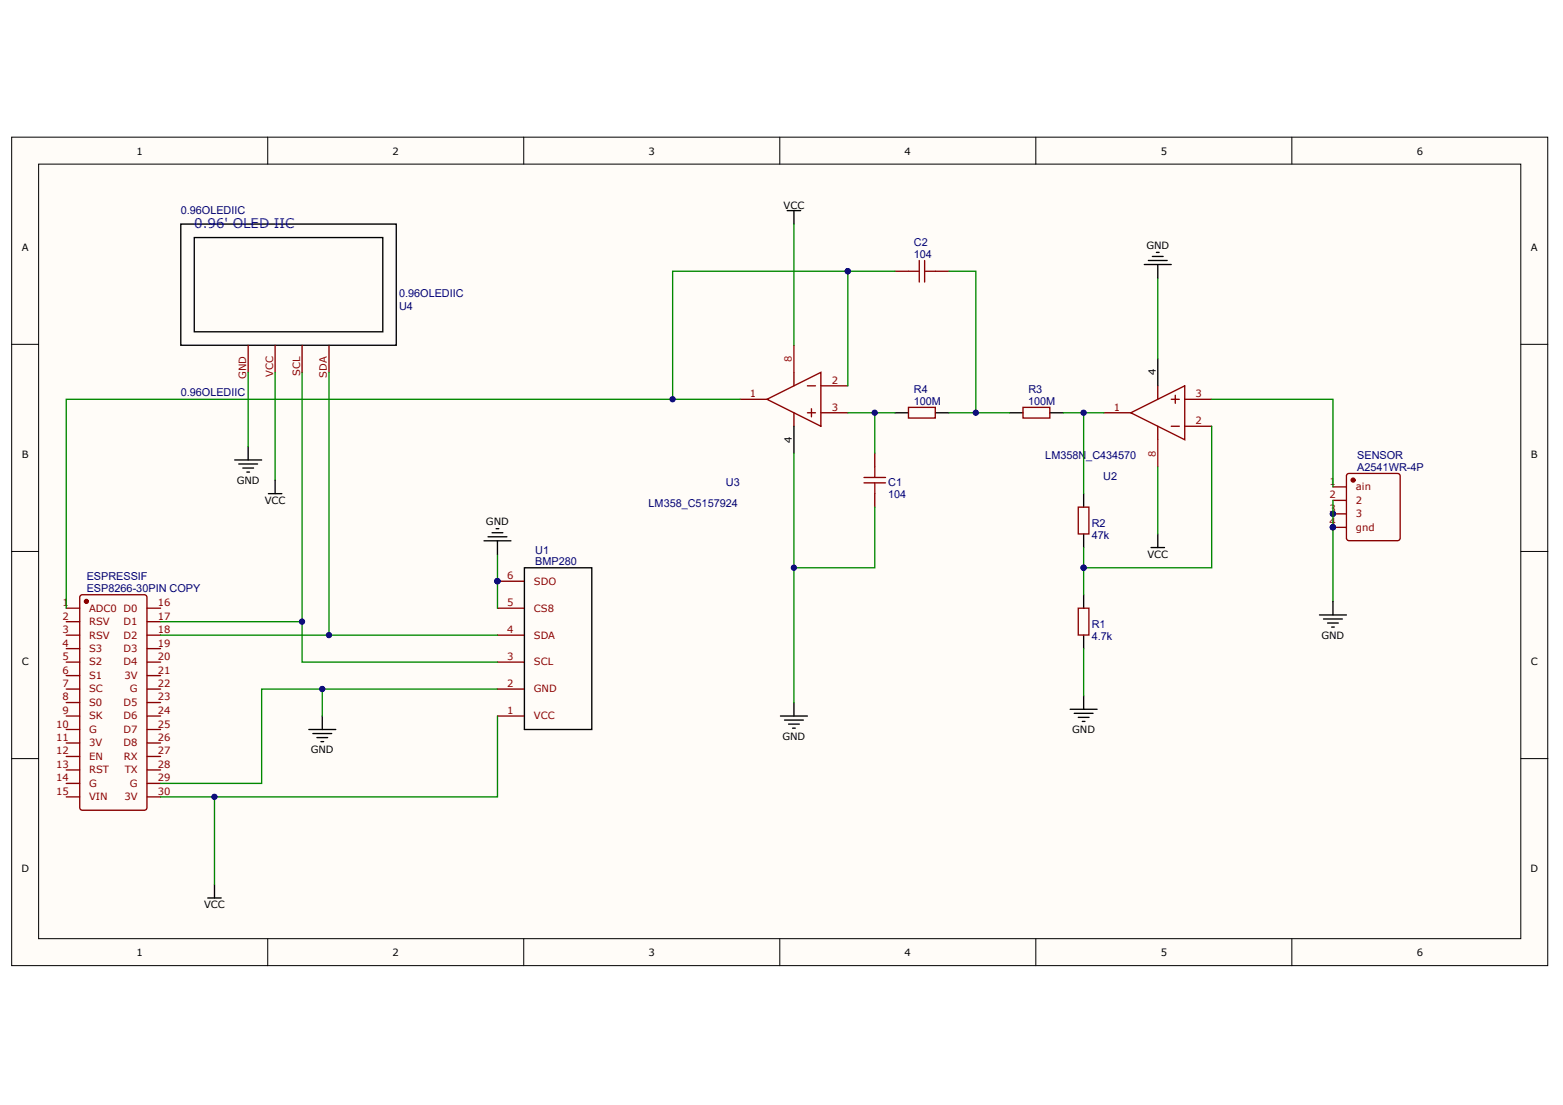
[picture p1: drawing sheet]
<svg xmlns="http://www.w3.org/2000/svg" width="297mm" height="210mm" viewBox="0 0 297 210" stroke-linecap="round" stroke-linejoin="round" font-family="sans-serif">
<g fill="#fffcf8" stroke="#000" stroke-width=".19">
<path d="M2.2 26.1h291.9v157.3h-291.9z"/>
<path d="M7.3 31.2h281.7v147.1h-281.7z"/>
</g>
<g fill="none" stroke="#000" stroke-width=".19">
<path d="M50.9 26.1v5.1M99.5 26.1v5.1M148.2 26.1v5.1M196.8 26.1v5.1M245.5 26.1v5.1M2.2 65.4h5.1M289 65.4h5.2M2.2 104.8h5.1M289 104.8h5.2M2.2 144.1h5.1M289 144.1h5.2M50.9 178.3v5.2"/>
<path d="M99.5 178.3v5.2M148.2 178.3v5.2M196.8 178.3v5.2M245.5 178.3v5.2"/>
</g>
<g fill="none" stroke="#800" stroke-width=".26">
<path d="M170.1 51.5h2.5M177.8 51.5h2.5M47.2 65.6v5.1M52.3 65.6v5.1M57.4 65.6v5.1M62.5 65.6v5.1M140.6 75.9h5.2M145.8 75.9l10.2-5.2v10.3zM150.9 70.7v2.6M150.9 78.4v2.6M153.4 73.3h1.6M153.4 78.4h1.6"/>
<path d="M154.2 77.6v1.6M156 73.3h5.1M156 78.4h5.1M172.6 77.4h5.1v2h-5.1zM194.4 77.4h5.1v2h-5.1zM209.8 78.4h5.1M214.9 78.4l10.2-5.1v10.2zM220 73.3v2.6M222.6 75.9h1.5M223.4 75.1v1.5M225.1 75.9h5.2M166.2 86.1v2.6"/>
<path d="M166.2 93.8v2.5M204.9 96.3h2v5.1h-2zM220 81v2.5M222.6 81h1.5M225.1 81h5.2M253.3 92.5h2.6M253.3 95.1h2.6M253.3 97.6h2.6M255.9 90.2l.5-.3h9.2l.4 .3 .1 12-.3 .4-9.4 .1-.5-.2zM12.6 115.5h2.6M12.6 118.1h2.6M15.2 113.2l.5-.2h11.7l.5 .2v40.2l-.2 .4-12 .1-.5-.2z"/>
<path d="M28 115.5h2.5M28 118.1h2.5M94.5 115.5h5.2M94.5 110.4h5.2M204.9 115.5h2v5.1h-2zM253.3 100.2h2.6M12.6 120.7h2.6M12.6 123.2h2.6M12.6 125.8h2.6M12.6 128.3h2.6M12.6 130.9h2.6M12.6 133.5h2.6"/>
<path d="M12.6 136h2.6M12.6 138.6h2.6M28 120.7h2.5M28 123.2h2.5M28 125.8h2.5M28 128.3h2.5M28 130.9h2.5M28 133.5h2.5M28 136h2.5M28 138.6h2.5M94.5 120.7h5.2M94.5 125.8h5.2"/>
<path d="M94.5 130.9h5.2M94.5 136h5.2M12.6 141.1h2.6M12.6 143.7h2.6M12.6 146.3h2.6M12.6 148.8h2.6M12.6 151.4h2.6M28 141.1h2.5M28 143.7h2.5M28 146.3h2.5M28 148.8h2.5M28 151.4h2.5"/>
</g>
<g fill="#800" stroke="#800" stroke-width=".26">
<circle cx="16.4" cy="114.2" r=".37"/>
<circle cx="257.1" cy="91.2" r=".37"/>
</g>
<g fill="#000080" stroke="#000080" stroke-width=".19">
<circle cx="94.5" cy="110.4" r=".5"/>
<circle cx="253.3" cy="97.6" r=".5"/>
<circle cx="253.3" cy="100.2" r=".5"/>
<circle cx="40.7" cy="151.4" r=".5"/>
<circle cx="161.1" cy="51.5" r=".5"/>
<circle cx="185.4" cy="78.4" r=".5"/>
<circle cx="150.9" cy="107.8" r=".5"/>
<circle cx="166.2" cy="78.4" r=".5"/>
<circle cx="205.9" cy="78.4" r=".5"/>
<circle cx="205.9" cy="107.8" r=".5"/>
<circle cx="57.4" cy="118.1" r=".5"/>
<circle cx="62.5" cy="120.6" r=".5"/>
<circle cx="61.2" cy="130.9" r=".5"/>
<circle cx="127.8" cy="75.8" r=".5"/>
</g>
<g fill="none" stroke="#000" stroke-width=".26">
<path d="M34.4 42.6h40.9v23h-40.9zM36.9 45.1h35.8v17.9h-35.8zM149.6 40h2.6M150.9 40v2.6M217.5 50.2h5.1M218.2 49.5h3.6M219 48.7h2.1M219.8 47.9h.5M220 50.2v2.6M170.1 78.4h2.5M177.8 78.4h2.5M191.9 78.4h2.5"/>
<path d="M199.5 78.4h2.6M220 68.2v5.1M44.6 87.4h5.1M45.4 88.1h3.6M46.1 88.9h2.1M46.9 89.7h.5M47.2 84.8v2.6M51 93.8h2.6M52.3 91.2v2.6M150.9 81v5.1M205.9 93.8v2.5M92 102.7h5.1"/>
<path d="M92.7 102h3.6M93.5 101.2h2.1M94.3 100.4h.5M94.5 102.7v2.6M99.7 107.9h12.8v30.7h-12.8zM205.9 101.5v2.5M205.9 113v2.5M218.7 104h2.6M220 101.5v2.5M250.8 116.8h5.1M251.5 117.6h3.6M252.3 118.3h2"/>
<path d="M253.1 119.1h.5M253.3 114.3v2.5M58.7 138.6h5.1M59.5 139.3h3.5M61.2 136v2.6M148.3 136h5.1M149.1 136.8h3.6M149.9 137.6h2M150.6 138.3h.5M150.9 133.5v2.5M203.4 134.7h5.1M204.1 135.5h3.6"/>
<path d="M204.9 136.3h2.1M205.7 137h.5M205.9 120.7v2.5M205.9 132.2v2.5M60.2 140.1h2.1M61 140.9h.5M39.5 170.6h2.5M40.8 168v2.6"/>
</g>
<path d="M150.9 65.6v5.1M220 83.5v5.2" fill="none" stroke="#f00" stroke-width=".26"/>
<g fill="none" stroke="#080" stroke-width=".26">
<path d="M150.9 42.6v23M161.1 51.5h-33.3v24.4M170.1 51.5h-9v21.8M180.3 51.5h5.2v26.9M220 52.8v15.4M47.2 70.7v14.1M52.3 70.7v20.5M57.4 70.7v55.1h37.1M62.5 70.7v50M140.6 75.9h-128v39.6M161.1 78.4h9M166.2 78.4v7.7"/>
<path d="M180.3 78.4h11.6M202.1 78.4h7.7M205.9 78.4v15.4M230.3 75.9h23v16.6M150.9 86.1v47.4M166.2 96.3v11.6h-15.3M220 88.7v12.8M230.3 81v26.9h-24.4M253.3 95.1v19.2M30.5 118.1h26.9M94.5 105.3v10.2M205.9 104v9"/>
<path d="M30.5 120.7h64M61.2 130.9v5.1M94.5 136v15.4h-64M94.5 130.9h-44.8v17.9h-19.2M205.9 123.2v9M40.8 151.4v16.6"/>
</g>
<path d="M172.6 51.5h2.1M174.7 49.5v4.1M175.7 51.5h2.1M175.7 49.5v4.1M164.2 91.7h4.1M164.2 90.7h4.1M166.2 88.7v2M166.2 91.7v2.1" fill="none" stroke="#a00000" stroke-width=".26"/>
<text font-size="2.5" fill="#00f" x="36.9" y="43.3">0.96' OLED IIC</text>
<g font-size="2.1" fill="#000080">
<text x="34.3" y="40.6">0.96OLEDIIC</text>
<text x="173.7" y="46.7">C2</text>
<text x="173.7" y="49">104</text>
<text x="75.8" y="58.8">U4</text>
<text x="75.8" y="56.5">0.96OLEDIIC</text>
<text x="34.3" y="75.3">0.96OLEDIIC</text>
<text x="173.6" y="77">100M</text>
<text x="173.7" y="74.6">R4</text>
<text x="195.4" y="77">100M</text>
<text x="195.4" y="74.6">R3</text>
<text x="198.7" y="87.3">LM358N_C434570</text>
<text x="257.9" y="87.2">SENSOR</text>
<text x="257.9" y="89.5">A2541WR-4P</text>
<text x="138" y="92.4">U3</text>
<text x="168.8" y="92.3">C1</text>
<text x="168.8" y="94.7">104</text>
<text x="209.7" y="91.1">U2</text>
<text x="123.3" y="96.2">LM358_C5157924</text>
<text x="207.5" y="100.1">R2</text>
<text x="101.7" y="105.3">U1</text>
<text x="101.7" y="107.4">BMP280</text>
<text x="207.5" y="102.4">47k</text>
<text x="16.5" y="110.2">ESPRESSIF</text>
<text x="16.5" y="112.5">ESP8266-30PIN COPY</text>
<text x="207.5" y="119.3">R1</text>
<text x="207.5" y="121.6">4.7k</text>
</g>
<g font-size="1.9">
<text x="25.9" y="29.4">1</text>
<text x="74.6" y="29.4">2</text>
<text x="123.3" y="29.4">3</text>
<text x="171.9" y="29.4">4</text>
<text x="220.6" y="29.4">5</text>
<text x="269.2" y="29.4">6</text>
<text x="148.9" y="39.6">VCC</text>
<text x="4.1" y="47.6">A</text>
<text x="217.9" y="47.3">GND</text>
<text x="291" y="47.6">A</text>
<text x="219.6" y="71.2" transform="rotate(-90 219.6 71.2)">4</text>
<text x="4.1" y="87">B</text>
<text x="150.5" y="84.2" transform="rotate(-90 150.5 84.2)">4</text>
<text x="291" y="87">B</text>
<text x="45" y="91.9">GND</text>
<text x="50.3" y="95.7">VCC</text>
<text x="92.4" y="99.8">GND</text>
<text x="218.1" y="105.9">VCC</text>
<text x="251.1" y="121.3">GND</text>
<text x="4.1" y="126.3">C</text>
<text x="290.9" y="126.3">C</text>
<text x="59.1" y="143.1">GND</text>
<text x="148.7" y="140.5">GND</text>
<text x="203.8" y="139.2">GND</text>
<text x="4.1" y="165.7">D</text>
<text x="290.9" y="165.7">D</text>
<text x="38.8" y="172.5">VCC</text>
<text x="25.9" y="181.6">1</text>
<text x="74.6" y="181.6">2</text>
<text x="123.3" y="181.6">3</text>
<text x="171.9" y="181.6">4</text>
<text x="220.6" y="181.6">5</text>
<text x="269.2" y="181.6">6</text>
</g>
<g font-size="1.9" fill="#800">
<text x="51.9" y="71.6" transform="rotate(-90 51.9 71.6)">VCC</text>
<text x="57" y="71.4" transform="rotate(-90 57 71.4)">SCL</text>
<text x="62.1" y="71.7" transform="rotate(-90 62.1 71.7)">SDA</text>
<text x="46.8" y="72" transform="rotate(-90 46.8 72)">GND</text>
<text x="142.5" y="75.5">1</text>
<text x="158.1" y="72.9">2</text>
<text x="227.2" y="75.5">3</text>
<text x="158.1" y="78">3</text>
<text x="211.7" y="78">1</text>
<text x="227.2" y="80.6">2</text>
<text x="252.6" y="92.1">1</text>
<text x="252.6" y="94.7">2</text>
<text x="257.7" y="93.1">ain</text>
<text x="257.7" y="95.7">2</text>
<text x="252.6" y="97.2">3</text>
<text x="252.6" y="99.8">4</text>
<text x="257.7" y="98.3">3</text>
<text x="257.7" y="100.8">gnd</text>
<text x="96.4" y="110">6</text>
<text x="101.5" y="111.1">SDO</text>
<text x="11.9" y="115.2">1</text>
<text x="11.9" y="117.7">2</text>
<text x="16.9" y="116.2">ADC0 D0</text>
<text x="16.9" y="118.7">RSV</text>
<text x="23.5" y="118.7">D1</text>
<text x="30" y="117.7">17</text>
<text x="30" y="115.2">16</text>
<text x="96.4" y="115.2">5</text>
<text x="101.5" y="116.2">CS8</text>
<text x="11.9" y="120.3">3</text>
<text x="11.9" y="122.8">4</text>
<text x="11.9" y="125.4">5</text>
<text x="16.9" y="121.3">RSV</text>
<text x="16.9" y="123.9">S3</text>
<text x="23.5" y="123.9">D3</text>
<text x="23.5" y="121.3">D2</text>
<text x="30" y="125.4">20</text>
<text x="30" y="122.8">19</text>
<text x="30" y="120.3">18</text>
<text x="96.4" y="125.4">3</text>
<text x="96.4" y="120.3">4</text>
<text x="101.5" y="121.3">SDA</text>
<text x="11.9" y="128">6</text>
<text x="11.9" y="130.5">7</text>
<text x="16.9" y="126.4">S2</text>
<text x="16.9" y="129">S1</text>
<text x="16.9" y="131.5">SC</text>
<text x="23.5" y="126.4">D4</text>
<text x="23.7" y="129">3V</text>
<text x="24.7" y="131.5">G</text>
<text x="30" y="130.5">22</text>
<text x="30" y="128">21</text>
<text x="96.4" y="130.5">2</text>
<text x="101.5" y="131.5">GND</text>
<text x="101.5" y="126.4">SCL</text>
<text x="11.9" y="133.1">8</text>
<text x="11.9" y="135.6">9</text>
<text x="16.9" y="134.1">S0</text>
<text x="16.9" y="136.7">SK</text>
<text x="23.5" y="136.7">D6</text>
<text x="23.5" y="134.1">D5</text>
<text x="30" y="135.6">24</text>
<text x="30" y="133.1">23</text>
<text x="96.4" y="135.6">1</text>
<text x="101.5" y="136.7">VCC</text>
<text x="10.7" y="138.2">10</text>
<text x="10.7" y="140.8">11</text>
<text x="10.7" y="143.3">12</text>
<text x="16.9" y="139.2">G</text>
<text x="16.9" y="141.8">3V</text>
<text x="23.5" y="141.8">D8</text>
<text x="23.5" y="139.2">D7</text>
<text x="30" y="143.3">27</text>
<text x="30" y="140.8">26</text>
<text x="30" y="138.2">25</text>
<text x="10.7" y="145.9">13</text>
<text x="10.7" y="148.4">14</text>
<text x="16.9" y="144.3">EN</text>
<text x="16.9" y="146.9">RST</text>
<text x="16.9" y="149.5">G</text>
<text x="23.6" y="144.3">RX</text>
<text x="23.7" y="146.9">TX</text>
<text x="24.7" y="149.5">G</text>
<text x="30" y="148.4">29</text>
<text x="30" y="145.9">28</text>
<text x="10.7" y="151">15</text>
<text x="16.9" y="152">VIN</text>
<text x="23.7" y="152">3V</text>
<text x="30" y="151">30</text>
</g>
<g font-size="1.9" fill="#f00">
<text x="150.5" y="68.7" transform="rotate(-90 150.5 68.7)">8</text>
<text x="219.6" y="86.8" transform="rotate(-90 219.6 86.8)">8</text>
</g>
</svg>
